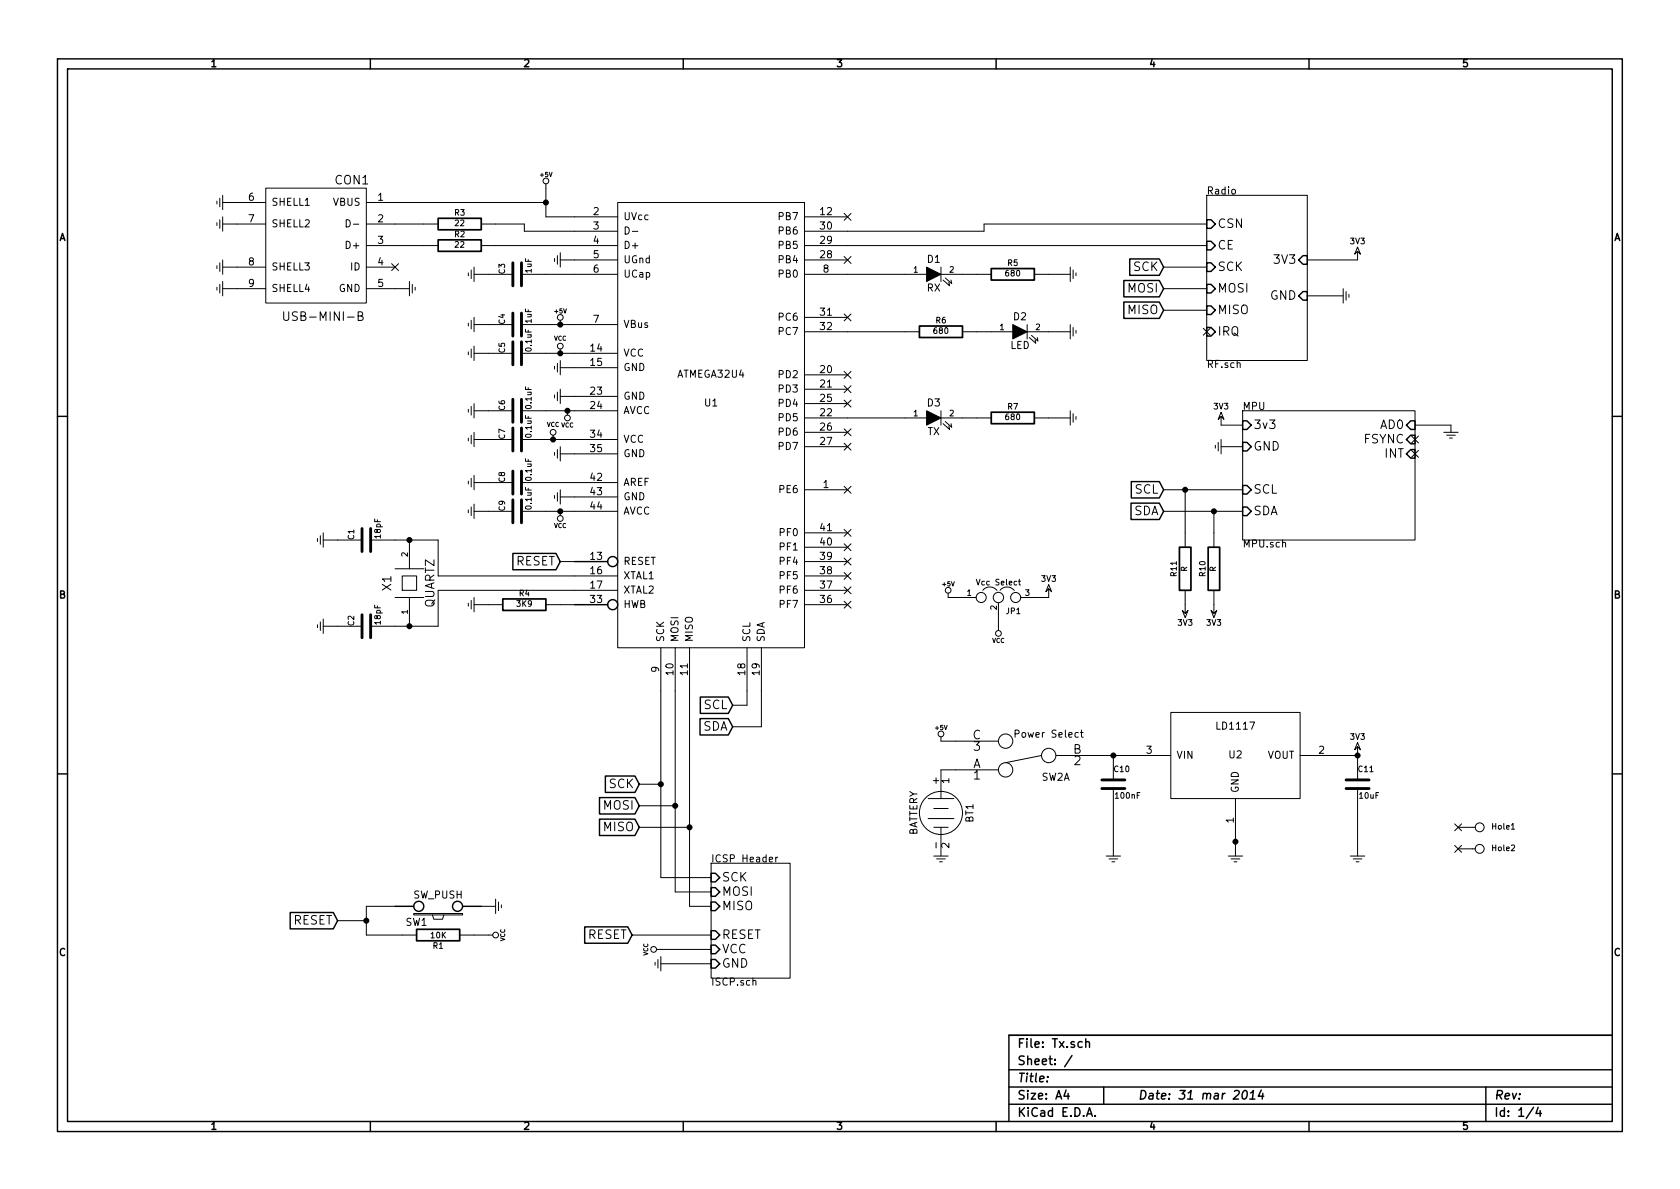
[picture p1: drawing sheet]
EESchema Schematic File Version 2  date Monday, 31 March 2014 17:10:11
LIBS:power
LIBS:device
LIBS:transistors
LIBS:conn
LIBS:linear
LIBS:regul
LIBS:74xx
LIBS:cmos4000
LIBS:adc-dac
LIBS:memory
LIBS:xilinx
LIBS:special
LIBS:microcontrollers
LIBS:dsp
LIBS:microchip
LIBS:analog_switches
LIBS:motorola
LIBS:texas
LIBS:intel
LIBS:audio
LIBS:interface
LIBS:digital-audio
LIBS:philips
LIBS:display
LIBS:cypress
LIBS:siliconi
LIBS:opto
LIBS:atmel
LIBS:contrib
LIBS:valves
LIBS:atmega16
LIBS:ATMEGA32U4
LIBS:LD1117
LIBS:MPU-6050
LIBS:nrf24l01
LIBS:nRF24L01+
LIBS:Quartz
LIBS:Tx-cache
EELAYER 27 0
EELAYER END
$Descr A4 11693 8268
encoding utf-8
Sheet 1 4
Title ""
Date "31 mar 2014"
Rev ""
Comp ""
Comment1 ""
Comment2 ""
Comment3 ""
Comment4 ""
$EndDescr
$Comp
L ATMEGA32U4 U1
U 1 1
P 4950 2800
F 0 "U1" H 4950 2800 50  0000 C CNN
F 1 "ATMEGA32U4" H 4950 3000 50  0000 C CNN
F 2 "MODULE" H 4950 2900 50  0001 C CNN
F 3 "DOCUMENTATION" H 4950 2700 50  0001 C CNN
	1    4950 2800
	1    0    0    -1  
$EndComp
$Comp
L USB-MINI-B CON1
U 1 1
P 2200 1700
F 0 "CON1" H 1950 2150 60  0000 C CNN
F 1 "USB-MINI-B" H 2150 1200 60  0000 C CNN
F 2 "" H 2200 1700 60  0000 C CNN
F 3 "" H 2200 1700 60  0000 C CNN
	1    2200 1700
	-1   0    0    -1  
$EndComp
$Comp
L C C5
U 1 1
P 3600 2450
F 0 "C5" H 3600 2550 40  0000 L CNN
F 1 "0.1uF" H 3606 2365 40  0000 L CNN
F 2 "~" H 3638 2300 30  0000 C CNN
F 3 "~" H 3600 2450 60  0000 C CNN
	1    3600 2450
	0    -1   -1   0   
$EndComp
$Comp
L C C6
U 1 1
P 3600 2850
F 0 "C6" H 3600 2950 40  0000 L CNN
F 1 "0.1uF" H 3606 2765 40  0000 L CNN
F 2 "~" H 3638 2700 30  0000 C CNN
F 3 "~" H 3600 2850 60  0000 C CNN
	1    3600 2850
	0    -1   -1   0   
$EndComp
$Comp
L C C7
U 1 1
P 3600 3050
F 0 "C7" H 3600 3150 40  0000 L CNN
F 1 "0.1uF" H 3606 2965 40  0000 L CNN
F 2 "~" H 3638 2900 30  0000 C CNN
F 3 "~" H 3600 3050 60  0000 C CNN
	1    3600 3050
	0    -1   -1   0   
$EndComp
$Comp
L C C8
U 1 1
P 3600 3350
F 0 "C8" H 3600 3450 40  0000 L CNN
F 1 "0.1uF" H 3606 3265 40  0000 L CNN
F 2 "~" H 3638 3200 30  0000 C CNN
F 3 "~" H 3600 3350 60  0000 C CNN
	1    3600 3350
	0    -1   -1   0   
$EndComp
$Comp
L C C9
U 1 1
P 3600 3550
F 0 "C9" H 3600 3650 40  0000 L CNN
F 1 "0.1uF" H 3606 3465 40  0000 L CNN
F 2 "~" H 3638 3400 30  0000 C CNN
F 3 "~" H 3600 3550 60  0000 C CNN
	1    3600 3550
	0    -1   -1   0   
$EndComp
$Comp
L C C4
U 1 1
P 3600 2250
F 0 "C4" H 3600 2350 40  0000 L CNN
F 1 "1uF" H 3606 2165 40  0000 L CNN
F 2 "~" H 3638 2100 30  0000 C CNN
F 3 "~" H 3600 2250 60  0000 C CNN
	1    3600 2250
	0    -1   -1   0   
$EndComp
$Comp
L VCC #PWR01
U 1 1
P 3900 2450
F 0 "#PWR01" H 3900 2550 30  0001 C CNN
F 1 "VCC" H 3900 2550 30  0000 C CNN
F 2 "" H 3900 2450 60  0000 C CNN
F 3 "" H 3900 2450 60  0000 C CNN
	1    3900 2450
	1    0    0    -1  
$EndComp
$Comp
L VCC #PWR02
U 1 1
P 3850 3050
F 0 "#PWR02" H 3850 3150 30  0001 C CNN
F 1 "VCC" H 3850 3150 30  0000 C CNN
F 2 "" H 3850 3050 60  0000 C CNN
F 3 "" H 3850 3050 60  0000 C CNN
	1    3850 3050
	1    0    0    -1  
$EndComp
$Comp
L GND #PWR03
U 1 1
P 3300 3550
F 0 "#PWR03" H 3300 3550 30  0001 C CNN
F 1 "GND" H 3300 3480 30  0001 C CNN
F 2 "" H 3300 3550 60  0000 C CNN
F 3 "" H 3300 3550 60  0000 C CNN
	1    3300 3550
	0    1    1    0   
$EndComp
$Comp
L GND #PWR04
U 1 1
P 3300 3350
F 0 "#PWR04" H 3300 3350 30  0001 C CNN
F 1 "GND" H 3300 3280 30  0001 C CNN
F 2 "" H 3300 3350 60  0000 C CNN
F 3 "" H 3300 3350 60  0000 C CNN
	1    3300 3350
	0    1    1    0   
$EndComp
$Comp
L GND #PWR05
U 1 1
P 3300 3050
F 0 "#PWR05" H 3300 3050 30  0001 C CNN
F 1 "GND" H 3300 2980 30  0001 C CNN
F 2 "" H 3300 3050 60  0000 C CNN
F 3 "" H 3300 3050 60  0000 C CNN
	1    3300 3050
	0    1    1    0   
$EndComp
$Comp
L GND #PWR06
U 1 1
P 3300 2850
F 0 "#PWR06" H 3300 2850 30  0001 C CNN
F 1 "GND" H 3300 2780 30  0001 C CNN
F 2 "" H 3300 2850 60  0000 C CNN
F 3 "" H 3300 2850 60  0000 C CNN
	1    3300 2850
	0    1    1    0   
$EndComp
$Comp
L GND #PWR07
U 1 1
P 3300 2450
F 0 "#PWR07" H 3300 2450 30  0001 C CNN
F 1 "GND" H 3300 2380 30  0001 C CNN
F 2 "" H 3300 2450 60  0000 C CNN
F 3 "" H 3300 2450 60  0000 C CNN
	1    3300 2450
	0    1    1    0   
$EndComp
$Comp
L GND #PWR08
U 1 1
P 3300 2250
F 0 "#PWR08" H 3300 2250 30  0001 C CNN
F 1 "GND" H 3300 2180 30  0001 C CNN
F 2 "" H 3300 2250 60  0000 C CNN
F 3 "" H 3300 2250 60  0000 C CNN
	1    3300 2250
	0    1    1    0   
$EndComp
$Comp
L GND #PWR09
U 1 1
P 3900 3450
F 0 "#PWR09" H 3900 3450 30  0001 C CNN
F 1 "GND" H 3900 3380 30  0001 C CNN
F 2 "" H 3900 3450 60  0000 C CNN
F 3 "" H 3900 3450 60  0000 C CNN
	1    3900 3450
	0    1    1    0   
$EndComp
$Comp
L GND #PWR010
U 1 1
P 3900 3150
F 0 "#PWR010" H 3900 3150 30  0001 C CNN
F 1 "GND" H 3900 3080 30  0001 C CNN
F 2 "" H 3900 3150 60  0000 C CNN
F 3 "" H 3900 3150 60  0000 C CNN
	1    3900 3150
	0    1    1    0   
$EndComp
$Comp
L GND #PWR011
U 1 1
P 3900 2750
F 0 "#PWR011" H 3900 2750 30  0001 C CNN
F 1 "GND" H 3900 2680 30  0001 C CNN
F 2 "" H 3900 2750 60  0000 C CNN
F 3 "" H 3900 2750 60  0000 C CNN
	1    3900 2750
	0    1    1    0   
$EndComp
$Comp
L GND #PWR012
U 1 1
P 3900 2550
F 0 "#PWR012" H 3900 2550 30  0001 C CNN
F 1 "GND" H 3900 2480 30  0001 C CNN
F 2 "" H 3900 2550 60  0000 C CNN
F 3 "" H 3900 2550 60  0000 C CNN
	1    3900 2550
	0    1    1    0   
$EndComp
$Comp
L VCC #PWR013
U 1 1
P 3950 2850
F 0 "#PWR013" H 3950 2950 30  0001 C CNN
F 1 "VCC" H 3950 2950 30  0000 C CNN
F 2 "" H 3950 2850 60  0000 C CNN
F 3 "" H 3950 2850 60  0000 C CNN
	1    3950 2850
	-1   0    0    1   
$EndComp
$Comp
L VCC #PWR014
U 1 1
P 3900 3550
F 0 "#PWR014" H 3900 3650 30  0001 C CNN
F 1 "VCC" H 3900 3650 30  0000 C CNN
F 2 "" H 3900 3550 60  0000 C CNN
F 3 "" H 3900 3550 60  0000 C CNN
	1    3900 3550
	-1   0    0    1   
$EndComp
$Comp
L C C3
U 1 1
P 3600 1900
F 0 "C3" H 3600 2000 40  0000 L CNN
F 1 "1uF" H 3606 1815 40  0000 L CNN
F 2 "~" H 3638 1750 30  0000 C CNN
F 3 "~" H 3600 1900 60  0000 C CNN
	1    3600 1900
	0    -1   -1   0   
$EndComp
$Comp
L GND #PWR015
U 1 1
P 3300 1900
F 0 "#PWR015" H 3300 1900 30  0001 C CNN
F 1 "GND" H 3300 1830 30  0001 C CNN
F 2 "" H 3300 1900 60  0000 C CNN
F 3 "" H 3300 1900 60  0000 C CNN
	1    3300 1900
	0    1    1    0   
$EndComp
$Comp
L GND #PWR016
U 1 1
P 3900 1800
F 0 "#PWR016" H 3900 1800 30  0001 C CNN
F 1 "GND" H 3900 1730 30  0001 C CNN
F 2 "" H 3900 1800 60  0000 C CNN
F 3 "" H 3900 1800 60  0000 C CNN
	1    3900 1800
	0    1    1    0   
$EndComp
$Comp
L GND #PWR017
U 1 1
P 2850 2000
F 0 "#PWR017" H 2850 2000 30  0001 C CNN
F 1 "GND" H 2850 1930 30  0001 C CNN
F 2 "" H 2850 2000 60  0000 C CNN
F 3 "" H 2850 2000 60  0000 C CNN
	1    2850 2000
	0    -1   -1   0   
$EndComp
$Comp
L R R2
U 1 1
P 3200 1700
F 0 "R2" V 3280 1700 40  0000 C CNN
F 1 "22" V 3207 1701 40  0000 C CNN
F 2 "~" V 3130 1700 30  0000 C CNN
F 3 "~" H 3200 1700 30  0000 C CNN
	1    3200 1700
	0    -1   -1   0   
$EndComp
$Comp
L R R3
U 1 1
P 3200 1550
F 0 "R3" V 3280 1550 40  0000 C CNN
F 1 "22" V 3207 1551 40  0000 C CNN
F 2 "~" V 3130 1550 30  0000 C CNN
F 3 "~" H 3200 1550 30  0000 C CNN
	1    3200 1550
	0    -1   -1   0   
$EndComp
$Comp
L GND #PWR018
U 1 1
P 1550 1550
F 0 "#PWR018" H 1550 1550 30  0001 C CNN
F 1 "GND" H 1550 1480 30  0001 C CNN
F 2 "" H 1550 1550 60  0000 C CNN
F 3 "" H 1550 1550 60  0000 C CNN
	1    1550 1550
	0    1    1    0   
$EndComp
$Comp
L GND #PWR019
U 1 1
P 1550 1400
F 0 "#PWR019" H 1550 1400 30  0001 C CNN
F 1 "GND" H 1550 1330 30  0001 C CNN
F 2 "" H 1550 1400 60  0000 C CNN
F 3 "" H 1550 1400 60  0000 C CNN
	1    1550 1400
	0    1    1    0   
$EndComp
$Comp
L GND #PWR020
U 1 1
P 1550 1850
F 0 "#PWR020" H 1550 1850 30  0001 C CNN
F 1 "GND" H 1550 1780 30  0001 C CNN
F 2 "" H 1550 1850 60  0000 C CNN
F 3 "" H 1550 1850 60  0000 C CNN
	1    1550 1850
	0    1    1    0   
$EndComp
$Comp
L GND #PWR021
U 1 1
P 1550 2000
F 0 "#PWR021" H 1550 2000 30  0001 C CNN
F 1 "GND" H 1550 1930 30  0001 C CNN
F 2 "" H 1550 2000 60  0000 C CNN
F 3 "" H 1550 2000 60  0000 C CNN
	1    1550 2000
	0    1    1    0   
$EndComp
$Comp
L C C2
U 1 1
P 2550 4350
F 0 "C2" H 2550 4450 40  0000 L CNN
F 1 "18pF" H 2556 4265 40  0000 L CNN
F 2 "~" H 2588 4200 30  0000 C CNN
F 3 "~" H 2550 4350 60  0000 C CNN
	1    2550 4350
	0    -1   -1   0   
$EndComp
$Comp
L C C1
U 1 1
P 2550 3750
F 0 "C1" H 2550 3850 40  0000 L CNN
F 1 "18pF" H 2556 3665 40  0000 L CNN
F 2 "~" H 2588 3600 30  0000 C CNN
F 3 "~" H 2550 3750 60  0000 C CNN
	1    2550 3750
	0    -1   -1   0   
$EndComp
$Comp
L GND #PWR022
U 1 1
P 2250 3750
F 0 "#PWR022" H 2250 3750 30  0001 C CNN
F 1 "GND" H 2250 3680 30  0001 C CNN
F 2 "" H 2250 3750 60  0000 C CNN
F 3 "" H 2250 3750 60  0000 C CNN
	1    2250 3750
	0    1    1    0   
$EndComp
$Comp
L GND #PWR023
U 1 1
P 2250 4350
F 0 "#PWR023" H 2250 4350 30  0001 C CNN
F 1 "GND" H 2250 4280 30  0001 C CNN
F 2 "" H 2250 4350 60  0000 C CNN
F 3 "" H 2250 4350 60  0000 C CNN
	1    2250 4350
	0    1    1    0   
$EndComp
Text GLabel 3900 3900 0    60   Input ~ 0
RESET
$Comp
L R R4
U 1 1
P 3650 4200
F 0 "R4" V 3730 4200 40  0000 C CNN
F 1 "3K9" V 3657 4201 40  0000 C CNN
F 2 "~" V 3580 4200 30  0000 C CNN
F 3 "~" H 3650 4200 30  0000 C CNN
	1    3650 4200
	0    -1   -1   0   
$EndComp
$Comp
L GND #PWR024
U 1 1
P 3300 4200
F 0 "#PWR024" H 3300 4200 30  0001 C CNN
F 1 "GND" H 3300 4130 30  0001 C CNN
F 2 "" H 3300 4200 60  0000 C CNN
F 3 "" H 3300 4200 60  0000 C CNN
	1    3300 4200
	0    1    1    0   
$EndComp
$Comp
L SW_PUSH SW1
U 1 1
P 3050 6300
F 0 "SW1" H 3200 6410 50  0000 C CNN
F 1 "SW_PUSH" H 3050 6220 50  0000 C CNN
F 2 "~" H 3050 6300 60  0000 C CNN
F 3 "~" H 3050 6300 60  0000 C CNN
	1    3050 6300
	-1   0    0    1   
$EndComp
$Comp
L R R1
U 1 1
P 3050 6500
F 0 "R1" V 3130 6500 40  0000 C CNN
F 1 "10K" V 3057 6501 40  0000 C CNN
F 2 "~" V 2980 6500 30  0000 C CNN
F 3 "~" H 3050 6500 30  0000 C CNN
	1    3050 6500
	0    1    1    0   
$EndComp
$Comp
L VCC #PWR025
U 1 1
P 3400 6500
F 0 "#PWR025" H 3400 6600 30  0001 C CNN
F 1 "VCC" H 3400 6600 30  0000 C CNN
F 2 "" H 3400 6500 60  0000 C CNN
F 3 "" H 3400 6500 60  0000 C CNN
	1    3400 6500
	0    1    1    0   
$EndComp
$Comp
L GND #PWR026
U 1 1
P 3450 6300
F 0 "#PWR026" H 3450 6300 30  0001 C CNN
F 1 "GND" H 3450 6230 30  0001 C CNN
F 2 "" H 3450 6300 60  0000 C CNN
F 3 "" H 3450 6300 60  0000 C CNN
	1    3450 6300
	0    -1   -1   0   
$EndComp
Text GLabel 2350 6400 0    60   Input ~ 0
RESET
$Sheet
S 8400 1350 700  1150
U 52AF81F8
F0 "Radio" 50
F1 "RF.sch" 50
F2 "CE" I L 8400 1700 60 
F3 "CSN" I L 8400 1550 60 
F4 "SCK" I L 8400 1850 60 
F5 "MOSI" I L 8400 2000 60 
F6 "MISO" I L 8400 2150 60 
F7 "IRQ" I L 8400 2300 60 
F8 "GND" I R 9100 2050 60 
F9 "3V3" I R 9100 1800 60 
$EndSheet
Wire Wire Line
	3800 2450 4000 2450
Wire Wire Line
	4000 2850 3800 2850
Wire Wire Line
	3800 3050 4000 3050
Wire Wire Line
	3800 3350 4000 3350
Wire Wire Line
	3800 3550 4000 3550
Wire Wire Line
	3800 2250 4000 2250
Wire Wire Line
	3400 2250 3300 2250
Wire Wire Line
	3400 2450 3300 2450
Wire Wire Line
	3400 2850 3300 2850
Wire Wire Line
	3400 3050 3300 3050
Wire Wire Line
	3400 3350 3300 3350
Wire Wire Line
	3400 3550 3300 3550
Wire Wire Line
	4000 3150 3900 3150
Wire Wire Line
	4000 3450 3900 3450
Wire Wire Line
	4000 2750 3900 2750
Wire Wire Line
	4000 2550 3900 2550
Wire Wire Line
	3800 1900 4000 1900
Wire Wire Line
	3400 1900 3300 1900
Wire Wire Line
	4000 1800 3900 1800
Wire Wire Line
	2850 2000 2750 2000
Wire Wire Line
	3450 1700 4000 1700
Wire Wire Line
	2750 1400 3800 1400
Wire Wire Line
	3650 1550 3650 1600
Wire Wire Line
	3650 1600 4000 1600
Wire Wire Line
	3800 1500 4000 1500
Wire Wire Line
	1650 1400 1550 1400
Wire Wire Line
	1650 1550 1550 1550
Wire Wire Line
	1650 1850 1550 1850
Wire Wire Line
	1650 2000 1550 2000
Wire Wire Line
	2250 4350 2350 4350
Wire Wire Line
	2250 3750 2350 3750
Wire Wire Line
	3050 4000 4000 4000
Connection ~ 2850 3750
Wire Wire Line
	3050 4100 4000 4100
Connection ~ 2850 4350
Wire Wire Line
	3900 3900 4000 3900
Wire Wire Line
	2750 4350 3050 4350
Wire Wire Line
	2750 3750 3050 3750
Wire Wire Line
	3300 4200 3400 4200
Wire Wire Line
	3900 4200 4000 4200
Wire Wire Line
	3300 6500 3400 6500
Wire Wire Line
	3350 6300 3450 6300
Wire Wire Line
	2800 6500 2550 6500
Wire Wire Line
	2550 6500 2550 6300
Wire Wire Line
	2550 6300 2750 6300
Wire Wire Line
	2350 6400 2550 6400
Connection ~ 2550 6400
Wire Wire Line
	4700 4800 4700 6200
Wire Wire Line
	4800 4800 4800 6300
$Comp
L GND #PWR027
U 1 1
P 9350 2050
F 0 "#PWR027" H 9350 2050 30  0001 C CNN
F 1 "GND" H 9350 1980 30  0001 C CNN
F 2 "" H 9350 2050 60  0000 C CNN
F 3 "" H 9350 2050 60  0000 C CNN
	1    9350 2050
	0    -1   -1   0   
$EndComp
Wire Wire Line
	9100 2050 9350 2050
$Comp
L LD1117 U2
U 1 1
P 8600 5250
F 0 "U2" H 8600 5250 50  0000 C CNN
F 1 "LD1117" H 8600 5450 50  0000 C CNN
F 2 "MODULE" H 8600 5350 50  0001 C CNN
F 3 "DOCUMENTATION" H 8600 5150 50  0001 C CNN
	1    8600 5250
	1    0    0    -1  
$EndComp
$Comp
L C C10
U 1 1
P 7750 5450
F 0 "C10" H 7750 5550 40  0000 L CNN
F 1 "100nF" H 7756 5365 40  0000 L CNN
F 2 "~" H 7788 5300 30  0000 C CNN
F 3 "~" H 7750 5450 60  0000 C CNN
	1    7750 5450
	1    0    0    -1  
$EndComp
$Comp
L C C11
U 1 1
P 9450 5450
F 0 "C11" H 9450 5550 40  0000 L CNN
F 1 "10uF" H 9456 5365 40  0000 L CNN
F 2 "~" H 9488 5300 30  0000 C CNN
F 3 "~" H 9450 5450 60  0000 C CNN
	1    9450 5450
	1    0    0    -1  
$EndComp
Wire Wire Line
	7650 5250 7850 5250
Wire Wire Line
	7750 5650 7750 5950
Wire Wire Line
	9450 5650 9450 5950
Connection ~ 8600 5850
$Comp
L GND #PWR028
U 1 1
P 8600 5950
F 0 "#PWR028" H 8600 5950 30  0001 C CNN
F 1 "GND" H 8600 5880 30  0001 C CNN
F 2 "" H 8600 5950 60  0000 C CNN
F 3 "" H 8600 5950 60  0000 C CNN
	1    8600 5950
	1    0    0    -1  
$EndComp
Wire Wire Line
	8600 5950 8600 5850
$Comp
L 3V3 #PWR029
U 1 1
P 9450 5250
F 0 "#PWR029" H 9450 5350 40  0001 C CNN
F 1 "3V3" H 9450 5375 40  0000 C CNN
F 2 "" H 9450 5250 60  0000 C CNN
F 3 "" H 9450 5250 60  0000 C CNN
	1    9450 5250
	1    0    0    -1  
$EndComp
$Comp
L 3V3 #PWR030
U 1 1
P 9450 1800
F 0 "#PWR030" H 9450 1900 40  0001 C CNN
F 1 "3V3" H 9450 1925 40  0000 C CNN
F 2 "" H 9450 1800 60  0000 C CNN
F 3 "" H 9450 1800 60  0000 C CNN
	1    9450 1800
	1    0    0    -1  
$EndComp
Wire Wire Line
	9450 1800 9100 1800
$Sheet
S 4950 6000 550  800 
U 52B04855
F0 "ICSP Header" 50
F1 "ISCP.sch" 50
F2 "MISO" I L 4950 6300 60 
F3 "SCK" I L 4950 6100 60 
F4 "RESET" I L 4950 6500 60 
F5 "VCC" I L 4950 6600 60 
F6 "MOSI" I L 4950 6200 60 
F7 "GND" I L 4950 6700 60 
$EndSheet
Connection ~ 4600 5450
Wire Wire Line
	4700 6200 4950 6200
Connection ~ 4700 5600
Wire Wire Line
	4800 6300 4950 6300
Connection ~ 4800 5750
Text GLabel 4400 6500 0    60   Input ~ 0
RESET
Wire Wire Line
	4400 6500 4950 6500
$Comp
L GND #PWR031
U 1 1
P 4600 6700
F 0 "#PWR031" H 4600 6700 30  0001 C CNN
F 1 "GND" H 4600 6630 30  0001 C CNN
F 2 "" H 4600 6700 60  0000 C CNN
F 3 "" H 4600 6700 60  0000 C CNN
	1    4600 6700
	0    1    1    0   
$EndComp
$Comp
L VCC #PWR032
U 1 1
P 4600 6600
F 0 "#PWR032" H 4600 6700 30  0001 C CNN
F 1 "VCC" H 4600 6700 30  0000 C CNN
F 2 "" H 4600 6600 60  0000 C CNN
F 3 "" H 4600 6600 60  0000 C CNN
	1    4600 6600
	0    -1   -1   0   
$EndComp
Wire Wire Line
	4600 6600 4950 6600
Wire Wire Line
	4950 6700 4600 6700
Wire Wire Line
	4600 4800 4600 6100
Wire Wire Line
	4600 6100 4950 6100
$Comp
L LED D2
U 1 1
P 7100 2300
F 0 "D2" H 7100 2400 50  0000 C CNN
F 1 "LED" H 7100 2200 50  0000 C CNN
F 2 "~" H 7100 2300 60  0000 C CNN
F 3 "~" H 7100 2300 60  0000 C CNN
	1    7100 2300
	1    0    0    -1  
$EndComp
$Comp
L R R6
U 1 1
P 6550 2300
F 0 "R6" V 6630 2300 40  0000 C CNN
F 1 "680" V 6557 2301 40  0000 C CNN
F 2 "~" V 6480 2300 30  0000 C CNN
F 3 "~" H 6550 2300 30  0000 C CNN
	1    6550 2300
	0    -1   -1   0   
$EndComp
Wire Wire Line
	6800 2300 6900 2300
$Comp
L GND #PWR033
U 1 1
P 7450 2300
F 0 "#PWR033" H 7450 2300 30  0001 C CNN
F 1 "GND" H 7450 2230 30  0001 C CNN
F 2 "" H 7450 2300 60  0000 C CNN
F 3 "" H 7450 2300 60  0000 C CNN
	1    7450 2300
	0    -1   -1   0   
$EndComp
Wire Wire Line
	7450 2300 7300 2300
Wire Wire Line
	5900 1900 6300 1900
$Comp
L LED D1
U 1 1
P 6500 1900
F 0 "D1" H 6500 2000 50  0000 C CNN
F 1 "RX" H 6500 1800 50  0000 C CNN
F 2 "~" H 6500 1900 60  0000 C CNN
F 3 "~" H 6500 1900 60  0000 C CNN
	1    6500 1900
	1    0    0    -1  
$EndComp
$Comp
L R R5
U 1 1
P 7050 1900
F 0 "R5" V 7130 1900 40  0000 C CNN
F 1 "680" V 7057 1901 40  0000 C CNN
F 2 "~" V 6980 1900 30  0000 C CNN
F 3 "~" H 7050 1900 30  0000 C CNN
	1    7050 1900
	0    -1   -1   0   
$EndComp
$Comp
L GND #PWR034
U 1 1
P 7450 1900
F 0 "#PWR034" H 7450 1900 30  0001 C CNN
F 1 "GND" H 7450 1830 30  0001 C CNN
F 2 "" H 7450 1900 60  0000 C CNN
F 3 "" H 7450 1900 60  0000 C CNN
	1    7450 1900
	0    -1   -1   0   
$EndComp
Wire Wire Line
	7450 1900 7300 1900
$Comp
L LED D3
U 1 1
P 6500 2900
F 0 "D3" H 6500 3000 50  0000 C CNN
F 1 "TX" H 6500 2800 50  0000 C CNN
F 2 "~" H 6500 2900 60  0000 C CNN
F 3 "~" H 6500 2900 60  0000 C CNN
	1    6500 2900
	1    0    0    -1  
$EndComp
$Comp
L R R7
U 1 1
P 7050 2900
F 0 "R7" V 7130 2900 40  0000 C CNN
F 1 "680" V 7057 2901 40  0000 C CNN
F 2 "~" V 6980 2900 30  0000 C CNN
F 3 "~" H 7050 2900 30  0000 C CNN
	1    7050 2900
	0    -1   -1   0   
$EndComp
$Comp
L GND #PWR035
U 1 1
P 7450 2900
F 0 "#PWR035" H 7450 2900 30  0001 C CNN
F 1 "GND" H 7450 2830 30  0001 C CNN
F 2 "" H 7450 2900 60  0000 C CNN
F 3 "" H 7450 2900 60  0000 C CNN
	1    7450 2900
	0    -1   -1   0   
$EndComp
Wire Wire Line
	7450 2900 7300 2900
Wire Wire Line
	5900 2900 6300 2900
Wire Wire Line
	6300 2300 5900 2300
$Comp
L QUARTZ X1
U 1 1
P 2850 4050
F 0 "X1" H 2850 4200 60  0000 C CNN
F 1 "QUARTZ" H 2850 3900 60  0000 C CNN
F 2 "~" H 2850 4050 60  0000 C CNN
F 3 "~" H 2850 4050 60  0000 C CNN
	1    2850 4050
	0    -1   -1   0   
$EndComp
Connection ~ 3950 2850
Connection ~ 3850 3050
Connection ~ 3900 2450
Connection ~ 3900 2250
Connection ~ 3900 3550
Connection ~ 7750 5250
Connection ~ 9450 5250
$Sheet
S 8650 2850 1200 900 
U 52D53AF8
F0 "MPU" 50
F1 "MPU.sch" 50
F2 "3v3" I L 8650 2950 60 
F3 "GND" I L 8650 3100 60 
F4 "AD0" I R 9850 2950 60 
F5 "FSYNC" I R 9850 3050 60 
F6 "INT" I R 9850 3150 60 
F7 "SCL" I L 8650 3400 60 
F8 "SDA" I L 8650 3550 60 
$EndSheet
Wire Wire Line
	5200 4900 5200 4800
$Comp
L R R10
U 1 1
P 8450 3950
F 0 "R10" V 8530 3950 40  0000 C CNN
F 1 "R" V 8457 3951 40  0000 C CNN
F 2 "~" V 8380 3950 30  0000 C CNN
F 3 "~" H 8450 3950 30  0000 C CNN
	1    8450 3950
	-1   0    0    1   
$EndComp
$Comp
L R R11
U 1 1
P 8250 3950
F 0 "R11" V 8330 3950 40  0000 C CNN
F 1 "R" V 8257 3951 40  0000 C CNN
F 2 "~" V 8180 3950 30  0000 C CNN
F 3 "~" H 8250 3950 30  0000 C CNN
	1    8250 3950
	-1   0    0    1   
$EndComp
$Comp
L 3V3 #PWR036
U 1 1
P 8450 4200
F 0 "#PWR036" H 8450 4300 40  0001 C CNN
F 1 "3V3" H 8450 4325 40  0000 C CNN
F 2 "" H 8450 4200 60  0000 C CNN
F 3 "" H 8450 4200 60  0000 C CNN
	1    8450 4200
	-1   0    0    1   
$EndComp
$Comp
L 3V3 #PWR037
U 1 1
P 8250 4200
F 0 "#PWR037" H 8250 4300 40  0001 C CNN
F 1 "3V3" H 8250 4325 40  0000 C CNN
F 2 "" H 8250 4200 60  0000 C CNN
F 3 "" H 8250 4200 60  0000 C CNN
	1    8250 4200
	-1   0    0    1   
$EndComp
$Comp
L 3V3 #PWR038
U 1 1
P 8500 2950
F 0 "#PWR038" H 8500 3050 40  0001 C CNN
F 1 "3V3" H 8500 3075 40  0000 C CNN
F 2 "" H 8500 2950 60  0000 C CNN
F 3 "" H 8500 2950 60  0000 C CNN
	1    8500 2950
	1    0    0    -1  
$EndComp
Wire Wire Line
	8500 2950 8650 2950
Wire Wire Line
	8650 3100 8500 3100
$Comp
L GND #PWR039
U 1 1
P 8500 3100
F 0 "#PWR039" H 8500 3100 30  0001 C CNN
F 1 "GND" H 8500 3030 30  0001 C CNN
F 2 "" H 8500 3100 60  0000 C CNN
F 3 "" H 8500 3100 60  0000 C CNN
	1    8500 3100
	0    1    1    0   
$EndComp
NoConn ~ 9850 3050
NoConn ~ 9850 3150
$Comp
L +5V #PWR040
U 1 1
P 3800 1300
F 0 "#PWR040" H 3800 1390 20  0001 C CNN
F 1 "+5V" H 3800 1390 30  0000 C CNN
F 2 "" H 3800 1300 60  0000 C CNN
F 3 "" H 3800 1300 60  0000 C CNN
	1    3800 1300
	1    0    0    -1  
$EndComp
$Comp
L +5V #PWR041
U 1 1
P 3900 2250
F 0 "#PWR041" H 3900 2340 20  0001 C CNN
F 1 "+5V" H 3900 2340 30  0000 C CNN
F 2 "" H 3900 2250 60  0000 C CNN
F 3 "" H 3900 2250 60  0000 C CNN
	1    3900 2250
	1    0    0    -1  
$EndComp
Wire Wire Line
	9350 5250 9450 5250
$Comp
L JUMPER3 JP1
U 1 1
P 6950 4150
F 0 "JP1" H 7000 4050 40  0000 L CNN
F 1 "Vcc Select" H 6950 4250 40  0000 C CNN
F 2 "~" H 6950 4150 60  0000 C CNN
F 3 "~" H 6950 4150 60  0000 C CNN
	1    6950 4150
	1    0    0    -1  
$EndComp
$Comp
L 3V3 #PWR042
U 1 1
P 7300 4150
F 0 "#PWR042" H 7300 4250 40  0001 C CNN
F 1 "3V3" H 7300 4275 40  0000 C CNN
F 2 "" H 7300 4150 60  0000 C CNN
F 3 "" H 7300 4150 60  0000 C CNN
	1    7300 4150
	1    0    0    -1  
$EndComp
$Comp
L VCC #PWR043
U 1 1
P 6950 4350
F 0 "#PWR043" H 6950 4450 30  0001 C CNN
F 1 "VCC" H 6950 4450 30  0000 C CNN
F 2 "" H 6950 4350 60  0000 C CNN
F 3 "" H 6950 4350 60  0000 C CNN
	1    6950 4350
	-1   0    0    1   
$EndComp
$Comp
L +5V #PWR044
U 1 1
P 6600 4150
F 0 "#PWR044" H 6600 4240 20  0001 C CNN
F 1 "+5V" H 6600 4240 30  0000 C CNN
F 2 "" H 6600 4150 60  0000 C CNN
F 3 "" H 6600 4150 60  0000 C CNN
	1    6600 4150
	1    0    0    -1  
$EndComp
Wire Wire Line
	6600 4150 6700 4150
Wire Wire Line
	6950 4250 6950 4350
Wire Wire Line
	7200 4150 7300 4150
$Comp
L BATTERY BT1
U 1 1
P 6550 5650
F 0 "BT1" H 6550 5850 50  0000 C CNN
F 1 "BATTERY" H 6550 5460 50  0000 C CNN
F 2 "~" H 6550 5650 60  0000 C CNN
F 3 "~" H 6550 5650 60  0000 C CNN
	1    6550 5650
	0    1    1    0   
$EndComp
$Comp
L DUAL_SWITCH_INV SW2
U 1 1
P 7150 5250
F 0 "SW2" H 6950 5400 50  0000 C CNN
F 1 "Power Select" H 7000 5100 50  0000 C CNN
F 2 "~" H 7150 5250 60  0000 C CNN
F 3 "~" H 7150 5250 60  0000 C CNN
	1    7150 5250
	-1   0    0    1   
$EndComp
$Comp
L +5V #PWR045
U 1 1
P 6550 5150
F 0 "#PWR045" H 6550 5240 20  0001 C CNN
F 1 "+5V" H 6550 5240 30  0000 C CNN
F 2 "" H 6550 5150 60  0000 C CNN
F 3 "" H 6550 5150 60  0000 C CNN
	1    6550 5150
	1    0    0    -1  
$EndComp
$Comp
L GND #PWR046
U 1 1
P 6550 5950
F 0 "#PWR046" H 6550 5950 30  0001 C CNN
F 1 "GND" H 6550 5880 30  0001 C CNN
F 2 "" H 6550 5950 60  0000 C CNN
F 3 "" H 6550 5950 60  0000 C CNN
	1    6550 5950
	1    0    0    -1  
$EndComp
Wire Wire Line
	6700 2900 6800 2900
Wire Wire Line
	6700 1900 6800 1900
$Comp
L GND #PWR047
U 1 1
P 10100 3000
F 0 "#PWR047" H 10100 3000 30  0001 C CNN
F 1 "GND" H 10100 2930 30  0001 C CNN
F 2 "" H 10100 3000 60  0000 C CNN
F 3 "" H 10100 3000 60  0000 C CNN
	1    10100 3000
	1    0    0    -1  
$EndComp
Wire Wire Line
	10100 3000 10100 2950
Wire Wire Line
	10100 2950 9850 2950
$Comp
L CONN_1 Hole1
U 1 1
P 10300 5750
F 0 "Hole1" H 10380 5750 40  0000 L CNN
F 1 "CONN_1" H 10300 5805 30  0001 C CNN
F 2 "" H 10300 5750 60  0000 C CNN
F 3 "" H 10300 5750 60  0000 C CNN
	1    10300 5750
	1    0    0    -1  
$EndComp
$Comp
L CONN_1 Hole2
U 1 1
P 10300 5900
F 0 "Hole2" H 10380 5900 40  0000 L CNN
F 1 "CONN_1" H 10300 5955 30  0001 C CNN
F 2 "" H 10300 5900 60  0000 C CNN
F 3 "" H 10300 5900 60  0000 C CNN
	1    10300 5900
	1    0    0    -1  
$EndComp
NoConn ~ 10150 5750
NoConn ~ 10150 5900
Wire Wire Line
	2750 1700 2950 1700
Wire Wire Line
	2750 1550 2950 1550
Wire Wire Line
	3450 1550 3650 1550
Connection ~ 3800 1400
Wire Wire Line
	3800 1300 3800 1500
Text GLabel 5100 4900 0    60   Input ~ 0
SCL
Text GLabel 5100 5050 0    60   Input ~ 0
SDA
Wire Wire Line
	5300 4800 5300 5050
Wire Wire Line
	8100 3400 8650 3400
Wire Wire Line
	8100 3550 8650 3550
Wire Wire Line
	8450 3550 8450 3700
Wire Wire Line
	8250 3400 8250 3700
Connection ~ 8450 3550
Connection ~ 8250 3400
Text GLabel 8100 3400 0    60   Input ~ 0
SCL
Text GLabel 8100 3550 0    60   Input ~ 0
SDA
Text GLabel 4450 5450 0    60   Input ~ 0
SCK
Text GLabel 4450 5600 0    60   Input ~ 0
MOSI
Text GLabel 4450 5750 0    60   Input ~ 0
MISO
Wire Wire Line
	5100 4900 5200 4900
Wire Wire Line
	5300 5050 5100 5050
Wire Wire Line
	3050 4350 3050 4100
Wire Wire Line
	3050 3750 3050 4000
NoConn ~ 8400 2300
NoConn ~ 5900 4200
NoConn ~ 5900 4100
NoConn ~ 5900 4000
NoConn ~ 5900 3900
NoConn ~ 5900 3800
NoConn ~ 5900 3700
NoConn ~ 5900 3400
NoConn ~ 5900 3100
NoConn ~ 5900 3000
NoConn ~ 5900 2800
NoConn ~ 5900 2700
NoConn ~ 5900 2600
NoConn ~ 5900 2200
NoConn ~ 5900 1800
NoConn ~ 5900 1500
Wire Wire Line
	6650 5150 6550 5150
Wire Wire Line
	6650 5350 6550 5350
$Comp
L GND #PWR?
U 1 1
P 7750 5950
F 0 "#PWR?" H 7750 5950 30  0001 C CNN
F 1 "GND" H 7750 5880 30  0001 C CNN
F 2 "" H 7750 5950 60  0000 C CNN
F 3 "" H 7750 5950 60  0000 C CNN
	1    7750 5950
	1    0    0    -1  
$EndComp
$Comp
L GND #PWR?
U 1 1
P 9450 5950
F 0 "#PWR?" H 9450 5950 30  0001 C CNN
F 1 "GND" H 9450 5880 30  0001 C CNN
F 2 "" H 9450 5950 60  0000 C CNN
F 3 "" H 9450 5950 60  0000 C CNN
	1    9450 5950
	1    0    0    -1  
$EndComp
Wire Wire Line
	4600 5450 4450 5450
Wire Wire Line
	4450 5600 4700 5600
Wire Wire Line
	4800 5750 4450 5750
Wire Wire Line
	5900 1700 8400 1700
Wire Wire Line
	6850 1550 8400 1550
Wire Wire Line
	6850 1550 6850 1600
Wire Wire Line
	6850 1600 5900 1600
NoConn ~ 2750 1850
Wire Wire Line
	8400 1850 8100 1850
Wire Wire Line
	8400 2000 8100 2000
Wire Wire Line
	8400 2150 8100 2150
Text GLabel 8100 1850 0    60   Input ~ 0
SCK
Text GLabel 8100 2000 0    60   Input ~ 0
MOSI
Text GLabel 8100 2150 0    60   Input ~ 0
MISO
$EndSCHEMATC
